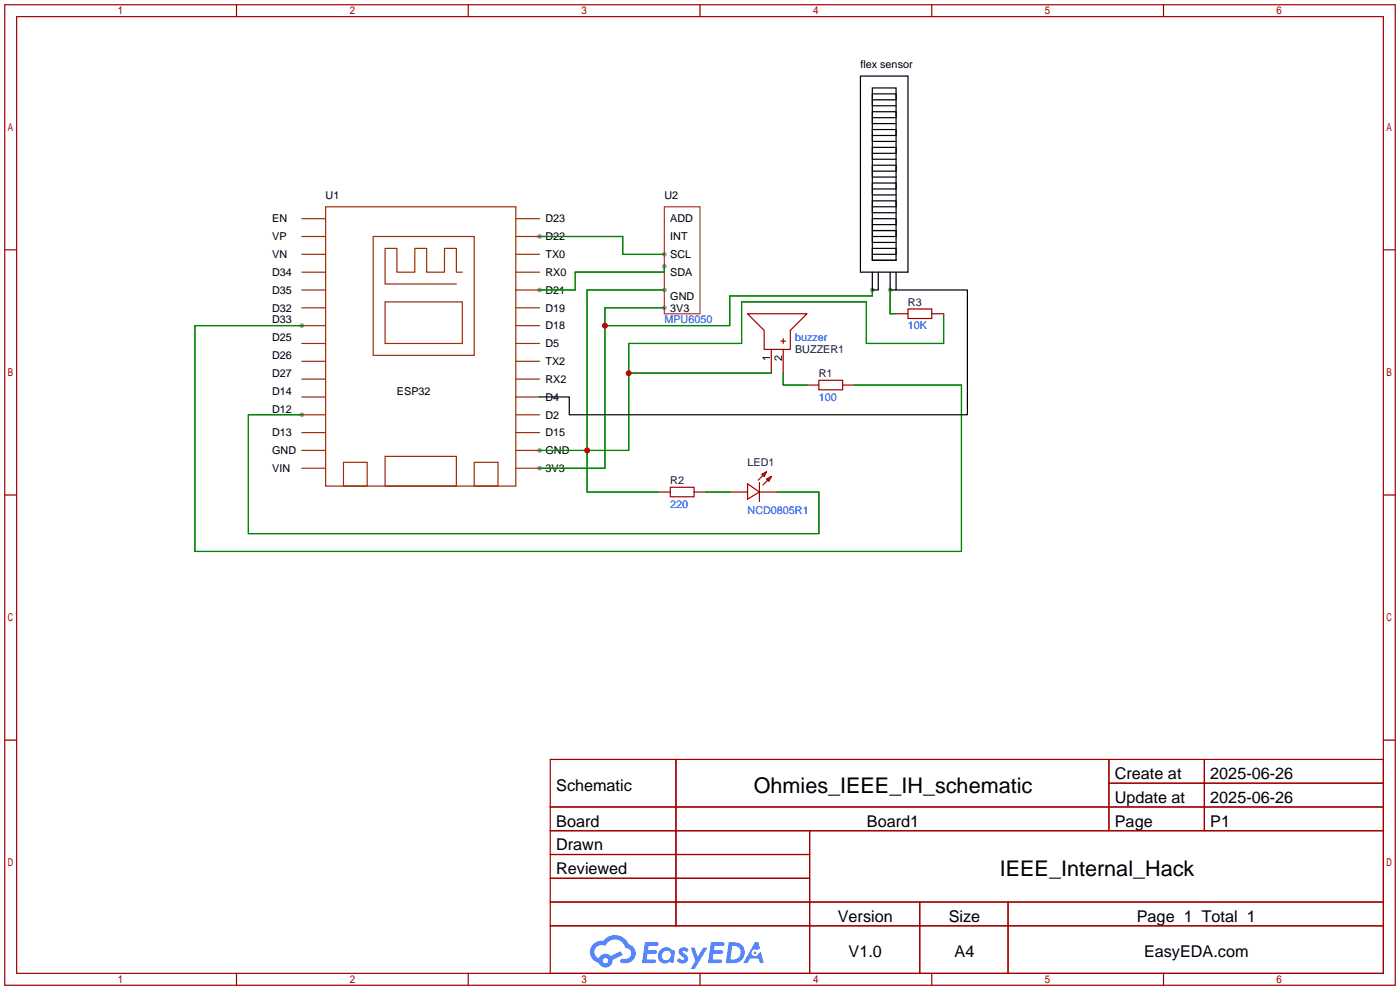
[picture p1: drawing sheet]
<svg xmlns="http://www.w3.org/2000/svg" width="299mm" height="212mm" viewBox="0 0 299 212" stroke-linecap="round" stroke-linejoin="round" font-family="sans-serif">
<g fill="#999">
<circle cx="142" cy="65.8" r=".51"/>
<circle cx="186.4" cy="62" r=".51"/>
<circle cx="115.3" cy="100.1" r=".51"/>
<circle cx="142" cy="62" r=".51"/>
<circle cx="115.3" cy="96.3" r=".51"/>
<circle cx="115.3" cy="50.5" r=".51"/>
<circle cx="142" cy="54.4" r=".51"/>
<circle cx="142" cy="56.9" r=".51"/>
<circle cx="115.3" cy="62" r=".51"/>
<circle cx="64.5" cy="88.6" r=".51"/>
<circle cx="64.5" cy="69.6" r=".51"/>
<circle cx="190.2" cy="62" r=".51"/>
</g>
<g fill="none" stroke="#a10000" stroke-width=".25">
<path d="M1 1h297.2v209.6h-297.2zM3.6 3.6h292.1v204.4h-292.1zM50.5 1v2.6M100.1 1v2.6M149.6 1v2.6M199.1 1v2.6M248.7 1v2.6M1 53.4h2.6M295.7 53.4h2.5M1 105.8h2.6M295.7 105.8h2.5M1 158.2h2.6"/>
<path d="M295.7 158.2h2.5M117.6 162.3h178.1v45.7h-178.1zM117.6 172.5h178.1M117.6 177.5h178.1M144.5 162.3v35.6M173 177.5v30.5M237 162.3v15.2M237 167.4h58.7M257.4 162.3v15.2M117.6 182.6h55.4M117.6 192.8h178.1M117.6 187.7h55.4"/>
<path d="M117.6 197.9h178.1M196.6 192.8v15.2M215.4 192.8v15.2M50.5 208v2.6M100.1 208v2.6M149.6 208v2.6M199.1 208v2.6M248.7 208v2.6"/>
</g>
<g fill="#5487ff">
<path d="M145.3 202.7a1.3 1.3 0 0 1 1.9 .3l-.4 .6a.54 .54 0 0 0-.9-.2l.1 .2a1.34 1.34 0 0 1 .9 1.8 1.47 1.47 0 0 1-2.3-.1l.5-.6 .8 .5a.31 .31 0 0 0 .4-.3 .31 .31 0 0 0-.3-.4 1.12 1.12 0 0 1-.7-1.8z"/>
<path d="M147.6 202.5h.9l.6 2 1.2-2h.9l-2.7 4.6h-.9l1-1.7z"/>
<path d="M137.8 201.4h1.7a1.31 1.31 0 0 1 1.2 .2 .4 .4 0 0 1-.3 .5l-1.8 .1-.1 .9h1.6a.4 .4 0 0 1 .4 .4 .4 .4 0 0 1-.5 .4h-1.6l-.2 1.2h1.4a.46 .46 0 0 1 .5 0 .46 .46 0 0 1 .1 .5l-.4 .2h-2.6z"/>
<path d="M151.9 201.4h1.7a1.32 1.32 0 0 1 1.2 .2 .39 .39 0 0 1-.3 .5l-1.8 .1-.1 .9h1.6a.4 .4 0 0 1 .4 .4 .4 .4 0 0 1-.4 .4h-1.7l-.2 1.2h1.4a.46 .46 0 0 1 .5 0 .46 .46 0 0 1 .1 .5l-.4 .2h-2.6z"/>
<path d="M161.3 201.4h.8l.3 1.3-.6 .4a.75 .75 0 0 0-1.1 .3 .75 .75 0 0 0 .5 1 .75 .75 0 0 0 .9-.7l.5-.2 .6 2.3h-.8l-.3-.9h-1.8l-.5 .9h-1z"/>
<path d="M155.7 201.4l-.6 4.4h1.5a2.27 2.27 0 0 0 2.6-2.2 2.27 2.27 0 0 0-2.7-2.2zM156.5 202.1a1.5 1.5 0 0 1 1.8 1.6 1.5 1.5 0 0 1-1.9 1.4h-.3z"/>
<path d="M141.2 203a1.6 1.6 0 0 0-.3 2.3 1.6 1.6 0 0 0 2.3 .2l.7 .3 .3-2.4-.1-.3-.5-.1a1.58 1.58 0 0 0-2.4 0zM141.8 203.5a.98 .98 0 0 1 1.6 .4 .98 .98 0 0 1-1.1 1.3 .94 .94 0 0 1-.9-.7 .94 .94 0 0 1 .4-1z"/>
<path d="M126.8 201.8a2.37 2.37 0 0 0 1.1 4 1.54 1.54 0 0 0 1.8 1 1.54 1.54 0 0 0 1.2-1.6l2.2-1.1-.5-.8-2 1a1.57 1.57 0 0 0-2.7 .5 1.5 1.5 0 0 1-.7-2.1 1.5 1.5 0 0 1 2.2-.5 2.23 2.23 0 0 1 2.3-1.4 2.23 2.23 0 0 1 2 1.8 1.16 1.16 0 0 1 1.2 1.1 1.16 1.16 0 0 1-1.1 1.2h-.7a.47 .47 0 0 0-.5 .4 .47 .47 0 0 0 .4 .5 2.17 2.17 0 0 0 2.5-.9 2.17 2.17 0 0 0-.3-2.7l-.8-.4a3.2 3.2 0 0 0-5.5-.7l-1.1 .1zM128.8 205.3a.6 .6 0 0 1 1.2 0 .6 .6 0 0 1-1.2 0z"/>
<circle cx="161.4" cy="203.6" r=".28"/>
</g>
<g fill="none" stroke="#930" stroke-width=".25">
<path d="M64.5 46.7h5.1M64.5 50.5h5.1M64.5 54.4h5.1M64.5 58.2h5.1M69.6 44.2h40.6v59.7h-40.6zM79.8 50.5h21.5v25.4h-21.5zM98.8 58.2h-1.3v-5.1h-2.5v5.1h-3.8v-5.1h-2.6v5.1h-3.8v-5.1h-2.5v7.6h15.2M110.2 46.7h5.1M110.2 50.5h5.1M110.2 54.4h5.1M110.2 58.2h5.1M64.5 62h5.1"/>
<path d="M64.5 65.8h5.1M64.5 69.6h5.1M64.5 73.4h5.1M64.5 77.2h5.1M82.3 64.5h16.5v8.9h-16.5zM110.2 62h5.1M110.2 65.8h5.1M110.2 69.6h5.1M110.2 73.4h5.1M110.2 77.2h5.1M64.5 81h5.1M64.5 84.8h5.1"/>
<path d="M64.5 88.6h5.1M64.5 92.5h5.1M64.5 96.3h5.1M73.4 98.8h5.1v5.1h-5.1zM82.3 97.5h15.2v6.4h-15.2zM101.3 98.8h5.1v5.1h-5.1zM110.2 81h5.1M110.2 84.8h5.1M110.2 88.6h5.1M110.2 92.5h5.1M110.2 96.3h5.1M64.5 100.1h5.1"/>
<path d="M110.2 100.1h5.1"/>
</g>
<path d="M142 44.2h7.6v22.9h-7.6z" fill="none" stroke="#933" stroke-width=".25"/>
<g fill="none" stroke="#a10000" stroke-width=".25">
<path d="M159.8 67.1h12.7l-3.6 3.5v4.1h-5.6v-4.1zM164.8 74.7v5.1M166.9 72.9h1M167.4 72.4v1M167.4 74.7v5.1M191.5 67.1h2.6M194.1 66h5v2.1h-5zM199.1 67.1h2.6M172.5 82.3h2.5M175 81.3h5.1v2h-5.1zM180.1 82.3h2.5M140.7 105.2h2.6"/>
<path d="M143.3 104.1h5v2.1h-5zM148.3 105.2h2.6M156 105.2h3.8M159.8 103.4l2.5 1.8-2.5 1.5zM162.3 105.2h3.8M162.3 103.1v4.1M162.8 101.3l1-.5-.5 1.1zM163.8 102.4l1-.5-.5 1zM163.8 100.8l-1.7 1.8M164.8 101.9l-1.7 1.7"/>
</g>
<path d="M115.3 50.5h17.8v3.9h8.9M142 56.9v1.3h-19.1v3.8h-7.6M64.5 69.6h-22.8v48.3h163.8v-35.6h-22.9M134.4 79.8h30.4M142 65.8h-12.7v34.3h-14M142 62h-16.5v43.2h15.2M167.4 79.8v2.5h5.1M186.4 62v1.2h-30.4v6.4h-26.7M190.2 62v5.1h1.3M201.7 67.1v6.3h-16.5v-8.9h-26.7v8.9h-24.1v22.9h-19.1M64.5 88.6h-11.4v25.4h121.9v-8.8h-8.9M150.9 105.2h5.1" fill="none" stroke="#008700" stroke-width=".25"/>
<g fill="none" stroke="#000" stroke-width=".25">
<path d="M183.9 16.3h10.2v41.9h-10.2zM186.4 18.8h5.1v36.8h-5.1zM186.4 21.3h5.1v-1.2h-5.1v2.5h5.1M186.4 25.1h5.1v-1.2h-5.1v2.5h5.1M186.4 29h5.1v-1.3h-5.1v2.5h5.1M186.4 32.8h5.1v-1.3h-5.1v2.5h5.1M186.4 36.6h5.1v-1.3h-5.1v2.5h5.1M186.4 58.2v3.8h1.3v-3.8M186.4 40.4h5.1v-1.3h-5.1v2.6h5.1M186.4 44.2h5.1v-1.3h-5.1v2.6h5.1M186.4 48h5.1v-1.3h-5.1v2.6h5.1M186.4 50.5h5.1v-1.2h-5.1v2.5h5.1"/>
<path d="M186.4 54.4h5.1v-1.3h-5.1v2.5h5.1M190.2 58.2v3.8h1.3v-3.8M191.5 62h15.3v26.6h-85.1v-3.8h-6.4"/>
</g>
<g fill="#c00">
<circle cx="129.3" cy="69.6" r=".63"/>
<circle cx="125.5" cy="96.3" r=".63"/>
<circle cx="134.4" cy="79.8" r=".63"/>
</g>
<g font-size="4.6">
<text x="161.1" y="169.4">Ohmies_IEEE_IH_schematic</text>
<text x="213.7" y="187.2">IEEE_Internal_Hack</text>
</g>
<g font-size="3.5">
<text x="238.3" y="166.5">Create at</text>
<text x="258.7" y="166.5">2025-06-26</text>
<text x="118.9" y="169.1">Schematic</text>
<text x="238.3" y="171.6">Update at</text>
<text x="258.7" y="171.6">2025-06-26</text>
<text x="118.9" y="176.7">Board</text>
<text x="185.3" y="176.7">Board1</text>
<text x="238.3" y="176.7">Page</text>
<text x="258.7" y="176.7">P1</text>
<text x="118.9" y="181.8">Drawn</text>
<text x="118.9" y="186.8">Reviewed</text>
<text x="179.1" y="197">Version</text>
<text x="202.8" y="197">Size</text>
<text x="243" y="197">Page 1 Total 1</text>
<text x="181.4" y="204.6">V1.0</text>
<text x="204" y="204.6">A4</text>
<text x="244.5" y="204.6">EasyEDA.com</text>
</g>
<g font-size="2.3">
<text x="183.9" y="14.5">flex sensor</text>
<text x="58.2" y="47.5">EN</text>
<text x="69.6" y="42.5">U1</text>
<text x="116.6" y="47.5">D23</text>
<text x="142" y="42.5">U2</text>
<text x="143.3" y="47.5">ADD</text>
<text x="58.2" y="51.4">VP</text>
<text x="116.6" y="51.4">D22</text>
<text x="143.3" y="51.4">INT</text>
<text x="58.2" y="59">D34</text>
<text x="58.2" y="55.2">VN</text>
<text x="116.6" y="55.2">TX0</text>
<text x="116.6" y="59">RX0</text>
<text x="143.3" y="55.2">SCL</text>
<text x="143.3" y="59">SDA</text>
<text x="58.2" y="62.8">D35</text>
<text x="116.6" y="62.8">D21</text>
<text x="143.3" y="64.1">GND</text>
<text x="58.2" y="66.6">D32</text>
<text x="58.2" y="69.1">D33</text>
<text x="116.6" y="70.4">D18</text>
<text x="116.6" y="66.6">D19</text>
<text x="143.3" y="66.6">3V3</text>
<text x="58.2" y="72.9">D25</text>
<text x="58.2" y="76.8">D26</text>
<text x="116.6" y="74.2">D5</text>
<text x="164.6" y="77.2" transform="rotate(-90 164.6 77.2)">1</text>
<text x="167.2" y="77.2" transform="rotate(-90 167.2 77.2)">2</text>
<text x="58.2" y="80.6">D27</text>
<text x="116.6" y="78">TX2</text>
<text x="116.6" y="81.8">RX2</text>
<text x="58.2" y="88.2">D12</text>
<text x="58.2" y="84.4">D14</text>
<text x="84.8" y="84.4">ESP32</text>
<text x="116.6" y="89.5">D2</text>
<text x="116.6" y="85.6">D4</text>
<text x="58.2" y="93.3">D13</text>
<text x="116.6" y="93.3">D15</text>
<text x="58.2" y="97.1">GND</text>
<text x="58.2" y="100.9">VIN</text>
<text x="116.6" y="100.9">3V3</text>
<text x="116.6" y="97.1">GND</text>
</g>
<g font-size="2.3" fill="#000080">
<text x="194.1" y="65.3">R3</text>
<text x="169.9" y="75.5">BUZZER1</text>
<text x="175" y="80.6">R1</text>
<text x="159.8" y="99.6">LED1</text>
<text x="143.3" y="103.4">R2</text>
</g>
<text font-size="2.3" fill="#00c" x="142" y="69.1">MPU6050</text>
<g font-size="2.3" fill="#00f">
<text x="194.1" y="70.4">10K</text>
<text x="169.9" y="72.9">buzzer</text>
<text x="175" y="85.6">100</text>
<text x="143.3" y="108.5">220</text>
<text x="159.8" y="109.8">NCD0805R1</text>
</g>
</svg>
